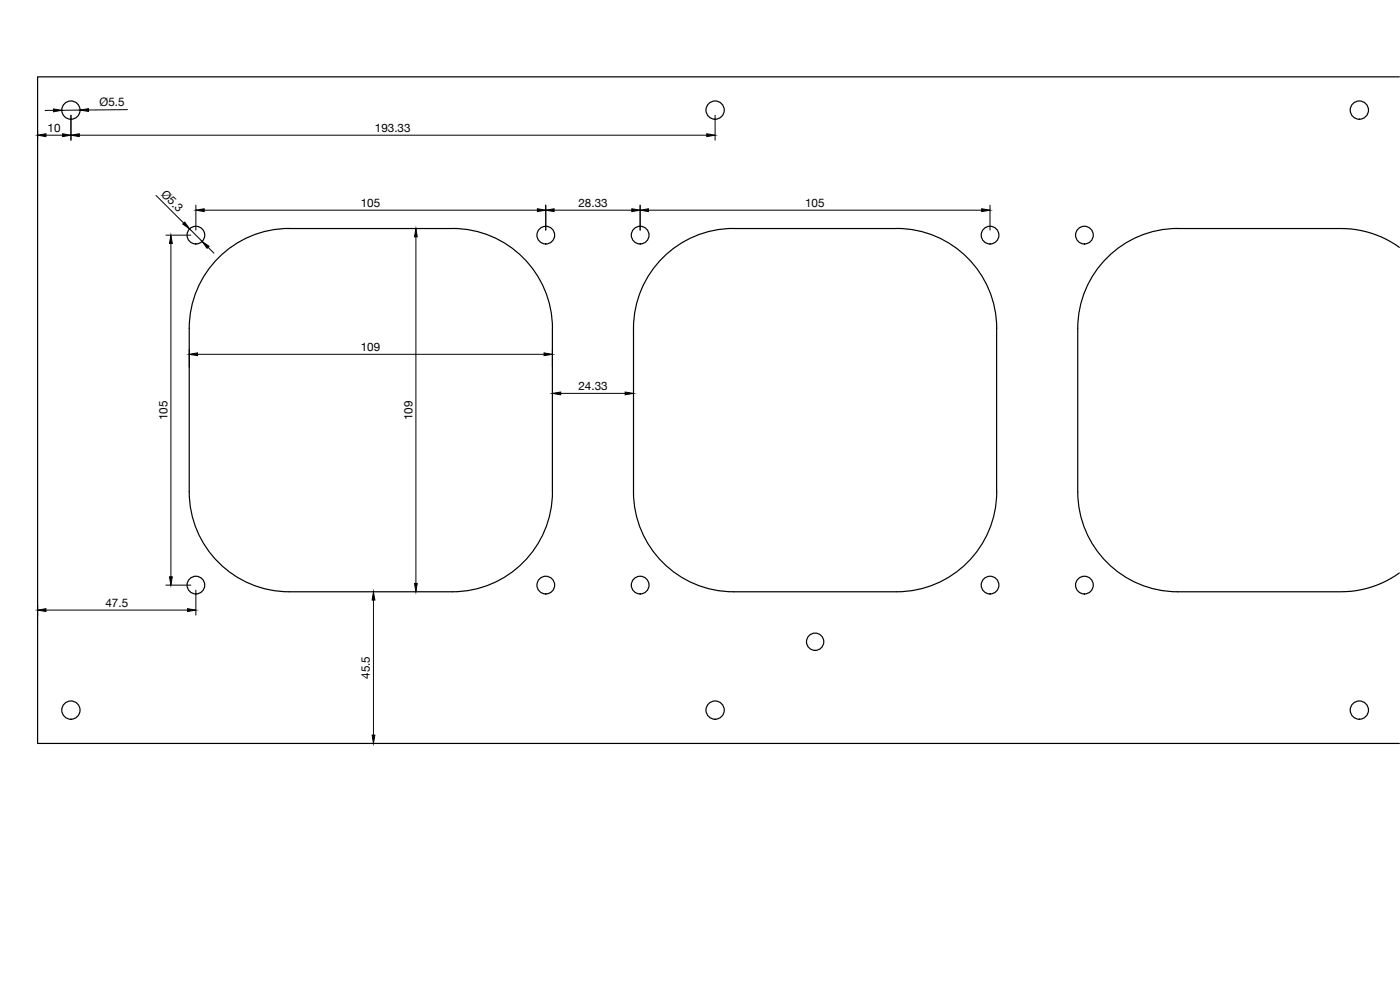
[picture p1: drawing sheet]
<svg xmlns="http://www.w3.org/2000/svg" width="420mm" height="297mm" viewBox="0 0 420 297" stroke-linecap="round" stroke-linejoin="round" font-family="sans-serif">
<!-- layer: Visible -->
<g fill="none" stroke="#000" stroke-width=".36">
<path d="M420 23.1h-408.7v200h408.7M420 74.2a29.9 29.9 0 0 0-17.6-5.6h-49a30 30 0 0 0-30 29.9M56.8 98.5a30 30 0 0 1 30-29.9l49-.1a30 30 0 0 1 30 30M56.8 98.6v48.9a30 30 0 0 0 30 30.1h49a30 30 0 0 0 30-30.1v-48.9M190.1 98.5a30 30 0 0 1 30-29.9l49-.1a30 30 0 0 1 30 30M190.1 98.6v48.9a30 30 0 0 0 30 30.1h49a30 30 0 0 0 30-30.1v-48.9M323.4 98.6v48.9a30 30 0 0 0 30.1 30.1h48.9a29.9 29.9 0 0 0 17.6-5.7"/>
<circle cx="21.3" cy="33" r="2.74"/>
<circle cx="214.6" cy="33" r="2.74"/>
<circle cx="408" cy="33" r="2.74"/>
<circle cx="58.8" cy="70.5" r="2.66"/>
<circle cx="163.8" cy="70.5" r="2.66"/>
<circle cx="192.1" cy="70.5" r="2.66"/>
<circle cx="297.1" cy="70.5" r="2.66"/>
<circle cx="325.4" cy="70.5" r="2.66"/>
<circle cx="58.8" cy="175.6" r="2.66"/>
<circle cx="163.8" cy="175.6" r="2.66"/>
<circle cx="192.1" cy="175.6" r="2.66"/>
<circle cx="297.1" cy="175.6" r="2.66"/>
<circle cx="325.4" cy="175.6" r="2.66"/>
<circle cx="244.6" cy="192.5" r="2.59"/>
<circle cx="21.3" cy="213.1" r="2.74"/>
<circle cx="214.6" cy="213.1" r="2.74"/>
<circle cx="408" cy="213.1" r="2.74"/>
</g>
<!-- layer: FD_Dimensions -->
<g fill="none" stroke="#000" stroke-width=".3">
<path d="M11.3 39.1v2.7M16 33.1h-2.5M21.3 34.6v7.5M24 33l-5.5 .1M38.3 32.9l-11.8 .1M214.6 34.6v7.5M13.8 40.6h5M23.8 40.6h188.3M46.8 58.6l8.3 8.3M49.8 70.6h7.5M51.3 73.1v100M56.9 68.7l3.8 3.7"/>
<path d="M58.8 61.6v7.5M61.3 63.1h100M62.4 74.2l1.8 1.8M124.8 71.1v104M163.8 61.6v7.5M166.3 63.1h23.3M192.1 61.6v7.5M194.6 63.1h100M297.1 61.6v7.5M56.8 104.8v5.4M59.3 106.3h104M165.8 104.8v5.4"/>
<path d="M168.3 118h19.3M49.8 175.6h7.5M58.8 177.1v7.5M11.3 181.6v3.3M13.8 183.1h42.5M112.1 180.1v40.5"/>
</g>
<g fill="#000" stroke="#000" stroke-width=".3">
<path d="M16 32.7l2.5 .4-2.5 .4zM24 33l2.5-.4v.8zM11.3 40.6l2.5-.5v.9zM18.8 40.1l2.5 .5-2.5 .4zM21.3 40.6l2.5-.5v.9zM212.1 40.1l2.5 .5-2.5 .4zM51.3 70.6l.4 2.5h-.8zM54.8 67.2l.6-.6 1.5 2.1zM58.8 63.1l2.5-.5v.9zM60.7 72.4l2 1.5-.6 .6zM124.8 68.6l.4 2.5h-.8zM161.3 62.6l2.5 .5-2.5 .4z"/>
<path d="M163.8 63.1l2.5-.5v.9zM189.6 62.6l2.5 .5-2.5 .4zM192.1 63.1l2.5-.5v.9zM294.6 62.6l2.5 .5-2.5 .4zM56.8 106.3l2.5-.4v.8zM163.3 105.9l2.5 .4-2.5 .4zM165.8 118l2.5-.4v.9zM187.6 117.6l2.5 .4-2.5 .5zM50.9 173.1h.8l-.4 2.5zM124.4 175.1h.8l-.4 2.5zM11.3 183.1l2.5-.5v.9zM56.3 182.6l2.5 .5-2.5 .4z"/>
<path d="M112.1 177.6l.4 2.5h-.8zM111.7 220.6h.8l-.4 2.5z"/>
</g>
<g font-size="3.5">
<text x="29.9" y="31.9">Ø5.5</text>
<text x="14.3" y="39.5">10</text>
<text x="112.5" y="39.5">193.33</text>
<text x="48.2" y="58.5" transform="rotate(45 48.2 58.5)">Ø5.3</text>
<text x="108.3" y="62">105</text>
<text x="173.6" y="62">28.33</text>
<text x="241.6" y="62">105</text>
<text x="108.3" y="105.3">109</text>
<text x="173.6" y="117">24.33</text>
<text x="50.2" y="126.1" transform="rotate(-90 50.2 126.1)">105</text>
<text x="123.8" y="126.1" transform="rotate(-90 123.8 126.1)">109</text>
<text x="31.7" y="182">47.5</text>
<text x="111" y="203.7" transform="rotate(-90 111 203.7)">45.5</text>
</g>
</svg>
